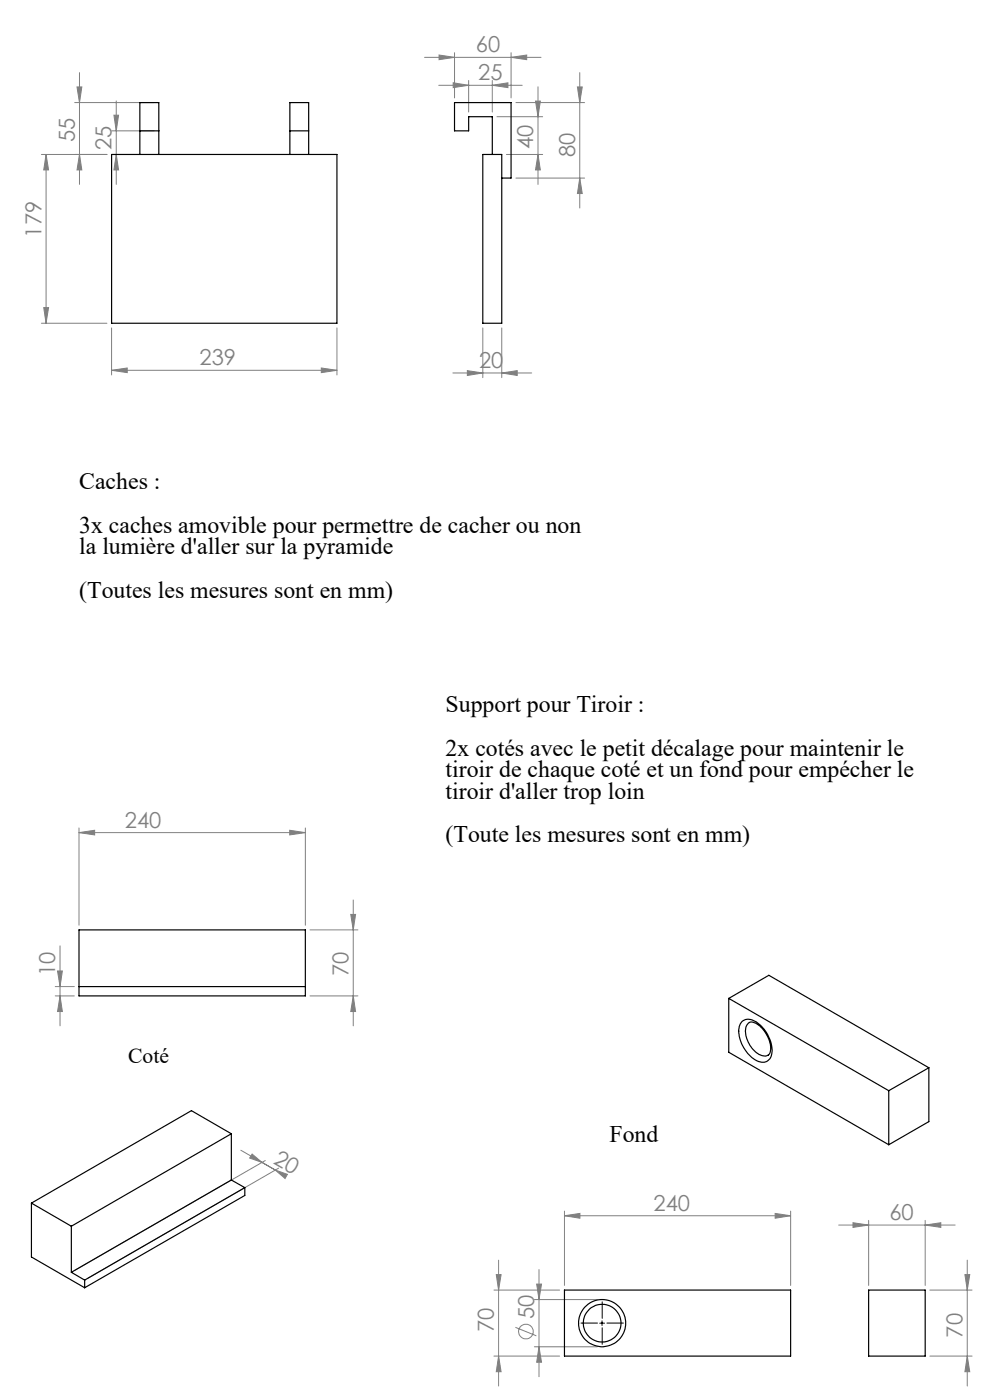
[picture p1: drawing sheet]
<svg xmlns="http://www.w3.org/2000/svg" width="210mm" height="297mm" viewBox="0 0 210 297" stroke-linecap="round" stroke-linejoin="round" font-family="sans-serif">
<g fill="none" stroke="#808080" stroke-width=".21">
<path d="M16.3 18.4h1.1l-.5 3.4zM16.9 15.4v23.7M90.1 12.2h24.7M93.1 18.1h17.7M93.1 11.7l3.3 .5-3.3 .5zM96.1 17.6l3.3 .5-3.3 .5zM96.4 11.2v9.6M99.4 17.1v6.7M104.4 18.1l3.3-.5v1zM104.4 17.1v6.7M108.4 12.2l3.3-.5v1zM108.4 11.2v9.6"/>
<path d="M114.1 18.4v20.7M122.5 18.4h1l-.5 3.4zM123 15.4v28.7M8.8 32.8h13.9M9.8 32.8l.5 3.3h-1zM9.8 32.8v35.8M15.8 21.8h16.9M16.9 32.8l.5 3.3h-1.1zM23.7 27.8h9M24.2 24.4h1l-.5 3.4zM24.7 32.8l.5 3.3h-1zM24.7 21.4v17.7"/>
<path d="M105.4 24.8h9.7M107.4 32.8h7.7M109.4 21.8h14.6M109.4 37.8h14.6M113.6 21.4h1l-.5 3.4zM114.1 32.8l.5 3.3h-1zM123 37.8l.5 3.3h-1zM8.8 68.6h13.9M9.3 65.3h1l-.5 3.3zM23.7 78.6l3.3-.5v1zM23.7 69.6v9.9M23.7 78.6h47.8"/>
<path d="M68.2 78.1l3.3 .5-3.3 .5zM71.5 69.6v9.9M96.1 79.1h16.7M99.1 78.6l3.3 .5-3.3 .6zM102.4 69.6v10.5M106.4 79.1l3.3-.5v1.1zM106.4 69.6v10.5M16.8 176.6l3.3-.5v1zM16.8 175.6v20.7M16.8 176.6h48M61.5 176.1l3.3 .5-3.3 .5zM64.8 175.6v20.7"/>
<path d="M65.8 197.3h10.1M74.4 194h1l-.5 3.3zM74.9 190.9v26.7M11.7 211.3h4.1M11.7 209.3h4.1M12.2 206h1l-.5 3.3zM12.7 211.3l.5 3.3h-1zM12.7 200.7v16.9M65.8 211.3h10.1M74.9 211.3l.5 3.3h-1zM51.1 244l7.3 4.2M53.5 244.8l2.1 1.8-2.6-.9z"/>
<path d="M56.3 246.2l-40.5 23.3M58.4 248.2l2.6 .9-.5 .9zM59.1 247.8l-40.4 23.3M119.7 257.9l3.3-.5v1zM119.7 256.9v15.8M119.7 257.9h48M164.4 257.4l3.3 .5-3.3 .5zM167.7 256.9v15.8M177.9 259.9h24.7M180.9 259.4l3.4 .5-3.4 .5zM184.3 258.9v13.8M196.3 259.9l3.3-.5v1z"/>
<path d="M196.3 258.9v13.8M104.8 273.7h13.9M105.3 270.4h1l-.5 3.3zM105.8 267.3v26.7M113.3 275.7h13.4M113.8 272.4h1.1l-.6 3.3zM114.3 269.3v22.8M197.2 273.7h9M204.7 270.4h1l-.5 3.3zM205.2 267.3v26.7M104.8 287.7h13.9M105.8 287.7l.5 3.3h-1z"/>
<path d="M109.3 281.6l4.5 1.8M113.3 285.7h13.4M114.3 285.7l.6 3.3h-1.1zM197.2 287.7h9M205.2 287.7l.5 3.3h-1z"/>
<circle cx="111.6" cy="282.5" r="1.56"/>
</g>
<path d="M127.7 279.7v-3.5M126.7 280.7h-3.5M127.7 281.7v3.5M128.7 280.7h3.5" fill="none" stroke="#000" stroke-width=".21" stroke-dasharray="30.5 1.3 1.3 1.3"/>
<path d="M127.2 280.7h1M127.7 280.2v1" fill="none" stroke="#000" stroke-width=".21"/>
<g fill="#808080">
<path d="M58.4 248.2l2.6 .9-.5 .9zM53.5 244.8l2.1 1.8-2.6-.9z"/>
<path d="M68.2 78.1l3.3 .5-3.3 .5zM23.7 78.6l3.3-.5v1zM196.3 259.9l3.3-.5v1zM180.9 259.4l3.4 .5-3.4 .5zM164.4 257.4l3.3 .5-3.3 .5zM119.7 257.9l3.3-.5v1z"/>
<path d="M99.1 78.6l3.3 .5-3.3 .6zM106.4 79.1l3.3-.5v1.1zM93.1 11.7l3.3 .5-3.3 .5zM108.4 12.2l3.3-.5v1zM96.1 17.6l3.3 .5-3.3 .5zM104.4 18.1l3.3-.5v1zM16.8 176.6l3.3-.5v1zM61.5 176.1l3.3 .5-3.3 .5z"/>
<path d="M114.1 32.8l.5 3.3h-1zM113.6 21.4h1l-.5 3.4zM74.9 211.3l.5 3.3h-1zM74.4 194h1l-.5 3.3zM205.2 287.7l.5 3.3h-1zM204.7 270.4h1l-.5 3.3z"/>
<path d="M9.8 32.8l.5 3.3h-1zM9.3 65.3h1l-.5 3.3zM16.3 18.4h1.1l-.5 3.4zM16.9 32.8l.5 3.3h-1.1zM24.2 24.4h1l-.5 3.4zM24.7 32.8l.5 3.3h-1zM122.5 18.4h1l-.5 3.4zM123 37.8l.5 3.3h-1zM12.2 206h1l-.5 3.3zM12.7 211.3l.5 3.3h-1zM105.3 270.4h1l-.5 3.3zM105.8 287.7l.5 3.3h-1zM113.8 272.4h1.1l-.6 3.3zM114.3 285.7l.6 3.3h-1.1z"/>
</g>
<g fill="none" stroke="#000" stroke-width=".25">
<path d="M23.7 32.8h47.8v35.8h-47.8zM29.7 32.8v-11h4v11M29.7 27.8h4M61.5 32.8v-11h4v11M61.5 27.8h4M102.4 32.8h4v35.8h-4zM104.4 32.8v-8h-5v3h-3v-6h12v16h-2M16.8 197.3h48v14h-48zM16.8 209.3h48M154.6 211.8l33.9 19.6M154.6 211.8v11.4l33.9 19.6M154.6 211.8l8.5-4.9 33.9 19.6"/>
<path d="M157.3 216.8a2.33 2.33 0 0 1 3.1 0 7.6 7.6 0 0 1 3.3 7 2 2 0 0 1-3.3 1.2 7.4 7.4 0 0 1-3.6-7.2zM158.7 217.1l.3-.2a2.86 2.86 0 0 1 2.9 1.5 5.5 5.5 0 0 1 1.3 5.2v.1a1.71 1.71 0 0 1-2.4-.2 5.9 5.9 0 0 1-2.6-5.6zM188.5 231.4v11.4M197 226.5l-8.5 4.9M197 226.5v11.4l-8.5 4.9M6.7 255.2v11.5l11.3 6.5M6.7 255.2l8.4 4.9M49.1 250.3l-34 19.6M49.1 240.5l-34 19.6M49.1 240.5v9.8M49.1 240.5l-8.5-4.9-33.9 19.6M49.1 250.3l2.8 1.7"/>
<path d="M51.9 252v1.6l-33.9 19.6M51.9 252l-33.9 19.6M15.1 260.1v9.8M15.1 269.9l2.9 1.7M18 271.6v1.6M119.7 273.7h48v14h-48zM184.3 273.7h12v14h-12z"/>
<circle cx="127.7" cy="280.7" r="4"/>
<circle cx="127.7" cy="280.7" r="5"/>
</g>
<g font-size="5">
<text x="16.8" y="103.8">Caches :</text>
<text x="16.8" y="113">3x caches amovible pour permettre de cacher ou non</text>
<text x="16.8" y="117.6">la lumière d'aller sur la pyramide</text>
<text x="16.8" y="126.8">(Toutes les mesures sont en mm)</text>
<text x="94.5" y="151.1">Support pour Tiroir :</text>
<text x="94.5" y="160.3">2x cotés avec le petit décalage pour maintenir le</text>
<text x="94.5" y="164.9">tiroir de chaque coté et un fond pour empécher le</text>
<text x="94.5" y="169.5">tiroir d'aller trop loin</text>
<text x="94.5" y="178.7">(Toute les mesures sont en mm)</text>
<text x="129.3" y="242.2">Fond</text>
</g>
<g font-size="4.7" fill="#808080">
<text x="100.9" y="11.1">60</text>
<text x="101.5" y="17">25</text>
<text x="15.9" y="30.1" transform="rotate(-90 15.9 30.1)">55</text>
<text x="23.7" y="31.9" transform="rotate(-90 23.7 31.9)">25</text>
<text x="113.1" y="31.6" transform="rotate(-90 113.1 31.6)">40</text>
<text x="122" y="33.3" transform="rotate(-90 122 33.3)">80</text>
<text x="8.8" y="50.4" transform="rotate(-90 8.8 50.4)">179</text>
<text x="42.3" y="77.5">239</text>
<text x="101.6" y="78.1">20</text>
<text x="26.5" y="175.6">240</text>
<text x="11.7" y="207.1" transform="rotate(-90 11.7 207.1)">10</text>
<text x="73.9" y="207.1" transform="rotate(-90 73.9 207.1)">70</text>
<text x="57.8" y="246.7" transform="rotate(30 57.8 246.7)">20</text>
<text x="138.6" y="256.9">240</text>
<text x="188.7" y="258.9">60</text>
<text x="113.3" y="279.9" transform="rotate(-90 113.3 279.9)">50</text>
<text x="104.8" y="282.5" transform="rotate(-90 104.8 282.5)">70</text>
<text x="204.2" y="283.8" transform="rotate(-90 204.2 283.8)">70</text>
</g>
<text font-size="4.6" x="27.2" y="225.4">Coté</text>
</svg>
